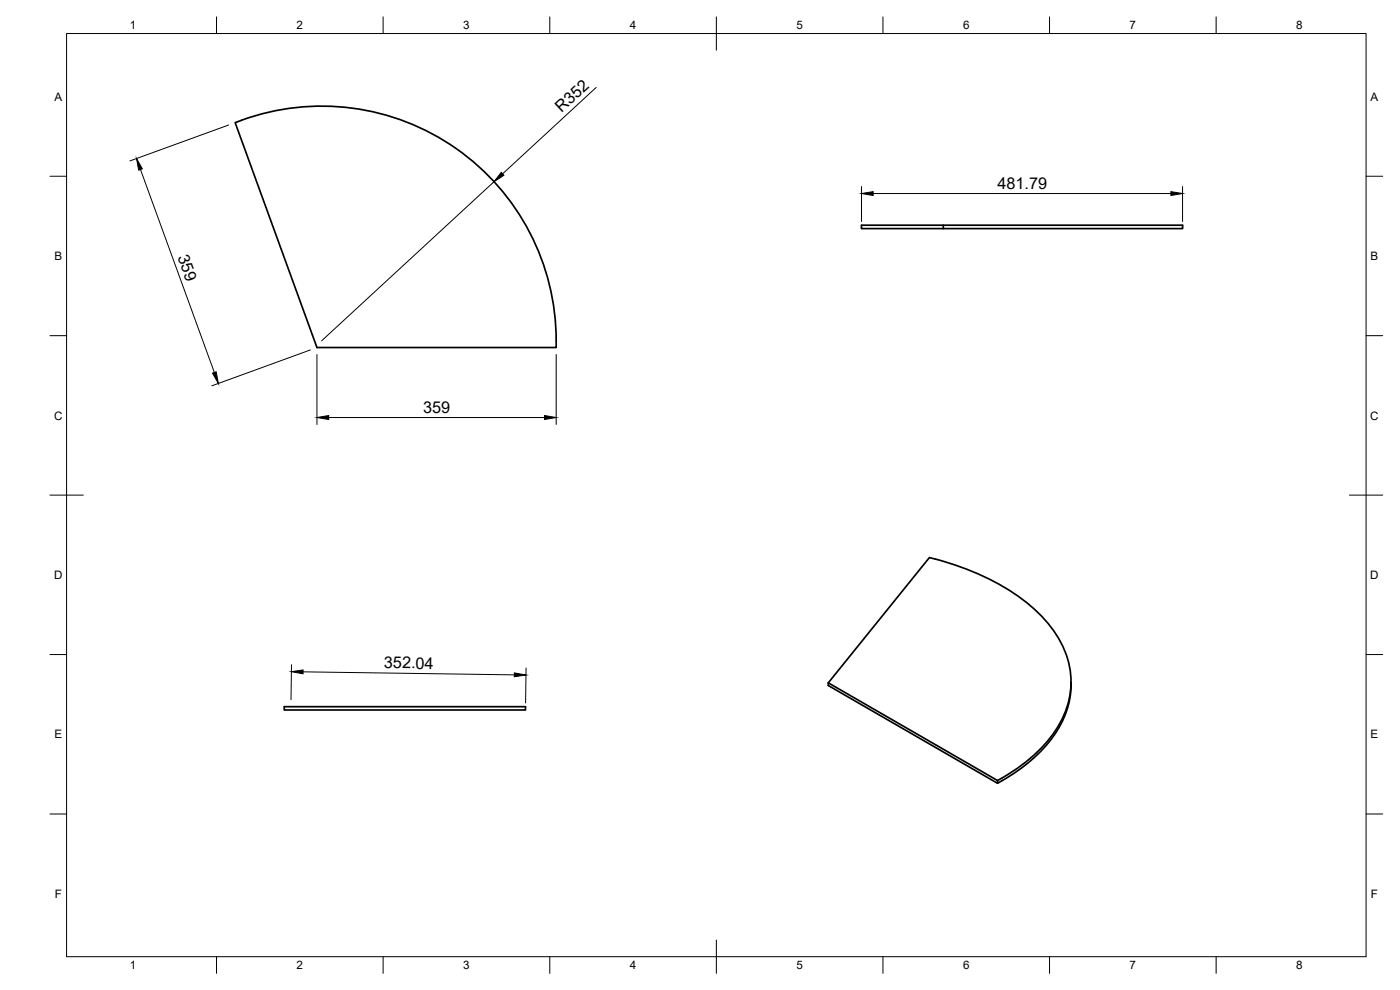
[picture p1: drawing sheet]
<svg xmlns="http://www.w3.org/2000/svg" width="420mm" height="297mm" viewBox="0 0 420 297" stroke-linecap="round" stroke-linejoin="round" font-family="sans-serif">
<!-- layer: Visible -->
<path d="M70.6 36.8a70.4 70.4 0 0 1 96.3 67.5h-71.8zM258.5 67.6h96.4v1h-96.4zM283.1 67.6v1M85.3 212h72.4v1h-72.4zM248.6 204.9l50.8 29.3 1.4-.8M248.6 204.9l30.3-37.6a73.6 73.6 0 0 1 31.5 15.4 30 30 0 0 1 11 22.3 29.7 29.7 0 0 1-10.5 21.1 54.6 54.6 0 0 1-10.1 7.3M321.4 204.6a28.7 28.7 0 0 1-9.9 21.6l-4.9 4.2-7.2 4.6-50.8-29.3v-.8M299.4 234.2v.8" fill="none" stroke="#000" stroke-width=".51"/>
<!-- layer: Border -->
<g fill="none" stroke="#000" stroke-width=".3">
<path d="M20 10.1h390v276.9h-390zM65 5.1v5M115 5.1v5M165 5.1v5M215 5.1v10M265 5.1v5M315 5.1v5M365 5.1v5M15 52.9h5M410 52.9h5M15 100.7h5M410 100.7h5"/>
<path d="M15 148.6h10M405 148.6h10M15 196.4h5M410 196.4h5M15 244.2h5M410 244.2h5M65 287v5M115 287v5M165 287v5M215 282.1v9.9M265 287v5M315 287v5"/>
<path d="M365 287v5"/>
</g>
<!-- layer: Dimensions -->
<g fill="none" stroke="#000" stroke-width=".3">
<path d="M68.6 37.5l-29.6 10.8M178.9 26.2l-28.1 26M42.2 50.9l22.1 60.8M148.3 54.5l-51.8 47.8M258.6 56v10.5M262 58.1h89.4M354.9 56v10.5M93.2 105l-29.6 10.8M95.1 106.4v21M166.9 106.4v21M98.6 125.3h64.8M87.5 199.4l-.2 10.5"/>
<path d="M91 201.6l63.3 .9M157.9 200.4l-.2 10.5"/>
</g>
<path d="M41 47.6l1.7 3.1-1.1 .4zM150.4 51.7l.8 .9-2.9 1.9zM258.6 58.1l3.4-.6v1.2zM351.4 57.5l3.5 .6-3.5 .6zM63.8 112l1.1-.4 .6 3.4zM95.1 125.3l3.5-.6v1.2zM163.4 124.7l3.5 .6-3.5 .6zM87.5 201.5l3.5-.5v1.2zM154.4 201.9l3.5 .6-3.6 .6z" fill="#000" stroke="#000" stroke-width=".3"/>
<g font-size="4.9">
<text x="168.5" y="33.9" transform="rotate(-43 168.5 33.9)">R352</text>
<text x="299.3" y="56.6">481.79</text>
<text x="53.2" y="77" transform="rotate(70 53.2 77)">359</text>
<text x="127" y="123.8">359</text>
<text x="115.2" y="200.5" transform="rotate(1 115.2 200.5)">352.04</text>
</g>
<g font-size="3.5">
<text x="39" y="8.8">1</text>
<text x="89" y="8.8">2</text>
<text x="139" y="8.8">3</text>
<text x="189" y="8.8">4</text>
<text x="239" y="8.8">5</text>
<text x="289" y="8.8">6</text>
<text x="339" y="8.8">7</text>
<text x="389" y="8.8">8</text>
<text x="16.3" y="30.2">A</text>
<text x="411.3" y="30.2">A</text>
<text x="16.3" y="78">B</text>
<text x="411.3" y="78">B</text>
<text x="16.2" y="125.9">C</text>
<text x="411.2" y="125.9">C</text>
<text x="16.2" y="173.7">D</text>
<text x="411.2" y="173.7">D</text>
<text x="16.3" y="221.6">E</text>
<text x="411.3" y="221.6">E</text>
<text x="16.4" y="269.4">F</text>
<text x="411.4" y="269.4">F</text>
<text x="39" y="290.8">1</text>
<text x="89" y="290.8">2</text>
<text x="139" y="290.8">3</text>
<text x="189" y="290.8">4</text>
<text x="239" y="290.8">5</text>
<text x="289" y="290.8">6</text>
<text x="339" y="290.8">7</text>
<text x="389" y="290.8">8</text>
</g>
</svg>
